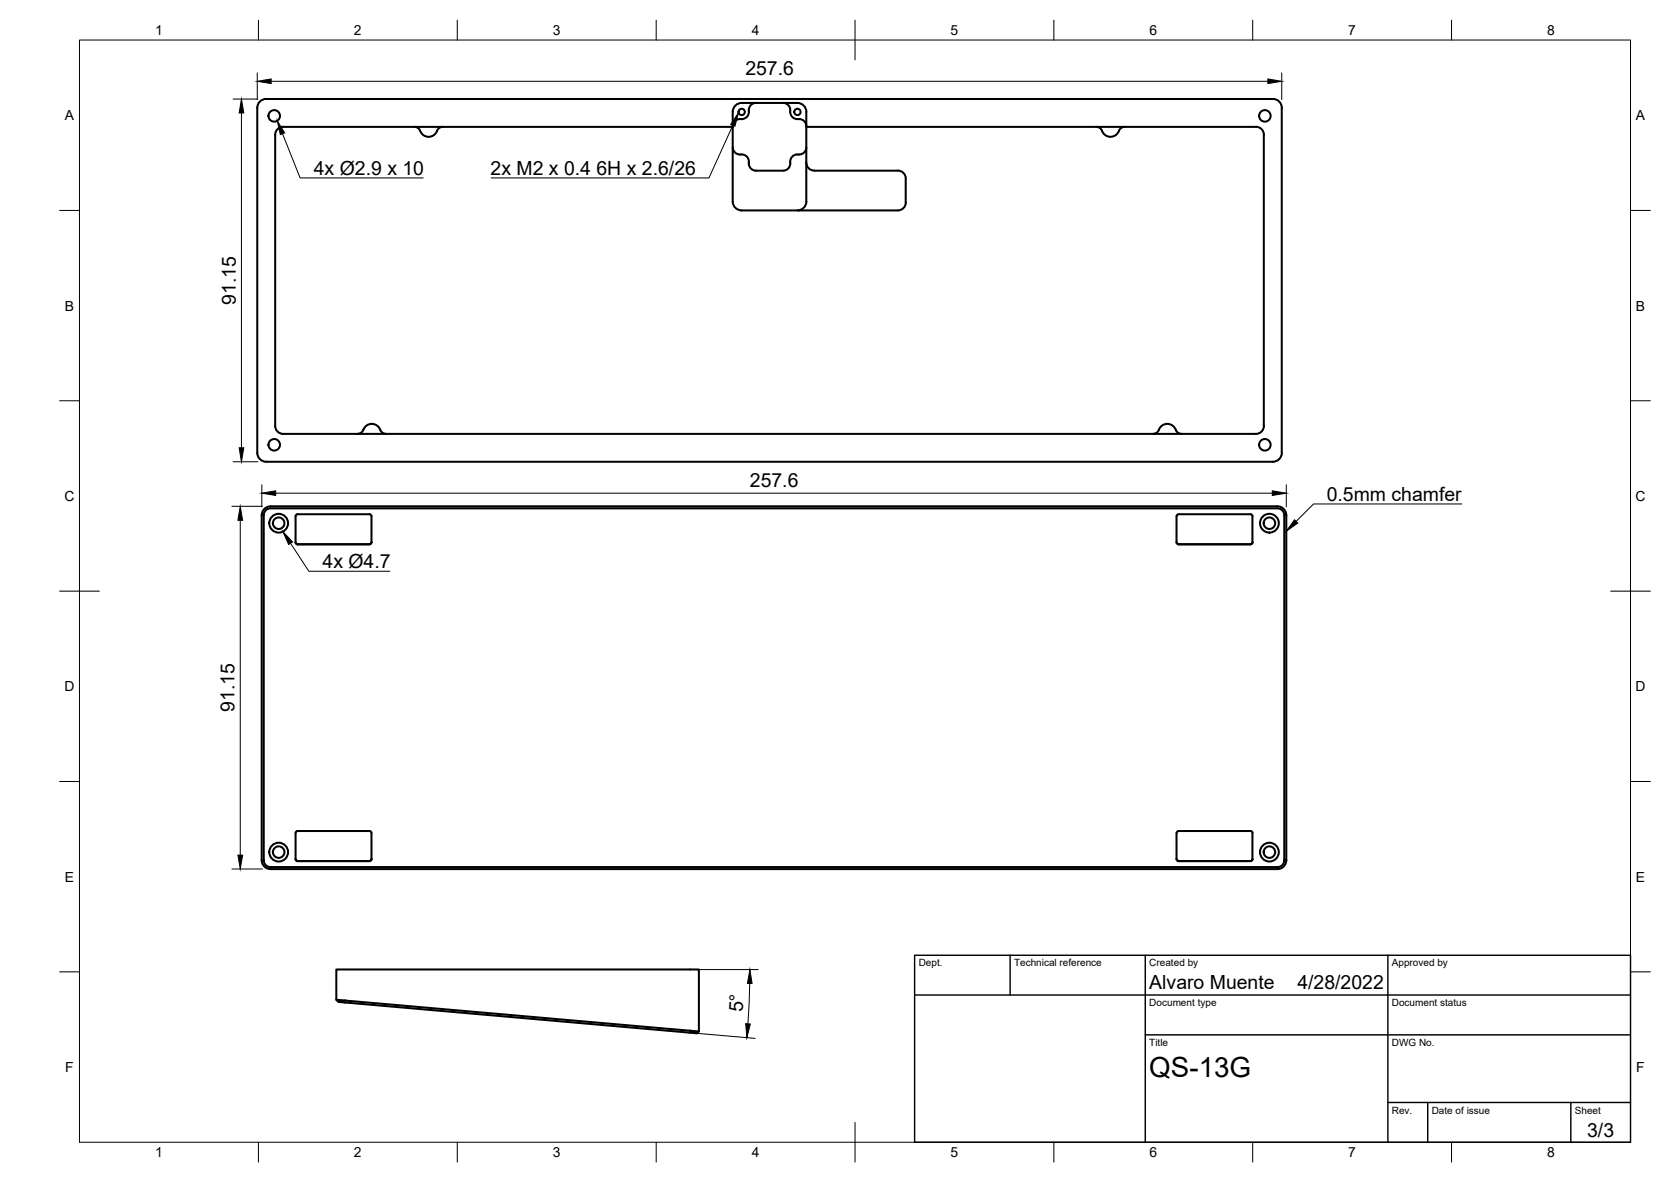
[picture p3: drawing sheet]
<svg xmlns="http://www.w3.org/2000/svg" width="420mm" height="297mm" viewBox="0 0 420 297" stroke-linecap="round" stroke-linejoin="round" font-family="sans-serif">
<!-- layer: Visible -->
<g fill="none" stroke="#000" stroke-width=".51">
<path d="M66.9 24.9h253.1M66.9 24.9a2.25 2.25 0 0 0-2.2 2.2v86.7a2.25 2.25 0 0 0 2.2 2.2h253.1a2.25 2.25 0 0 0 2.3-2.2v-86.7a2.22 2.22 0 0 0-2.2-2.2M71.2 31.9h113M71.2 31.9a2 2 0 0 0-2 2v73.1a2 2 0 0 0 2 2M104.2 31.9l.7 .2 .6 .4a2.35 2.35 0 0 0 2.3 1.9 2.35 2.35 0 0 0 2.3-1.9l.5-.4 .7-.2M184.2 37a1.81 1.81 0 0 0 1.8 1.8M184.2 28.1v22.5M186 38.8h.5M186 29.9a1.81 1.81 0 0 0-1.8 1.8M186.5 38.8a1.81 1.81 0 0 1 1.8 1.8M188.3 28.1a1.88 1.88 0 0 1-2.3 1.8M190.1 25.9a1.88 1.88 0 0 0-1.8 2.2"/>
<path d="M196.9 25.9a1.86 1.86 0 0 1 1.8 2.2M198.7 28.1a1.81 1.81 0 0 0 1.8 1.8M200.5 25.9h-14a2.25 2.25 0 0 0-2.3 2.2M200.5 29.9a1.86 1.86 0 0 1 2.3 1.8M200.5 25.9a2.25 2.25 0 0 1 2.3 2.2M200.5 38.8a1.88 1.88 0 0 0-1.8 2.3 1.77 1.77 0 0 1-1.8 1.8h-6.8a1.88 1.88 0 0 1-1.8-2.3M202.7 28.1v3.8h113.1a2 2 0 0 1 2 2M202.7 31.9v18.7M202.8 37a1.88 1.88 0 0 1-2.3 1.8M275.7 31.9l.7 .2 .5 .4a2.35 2.35 0 0 0 2.3 1.9 2.35 2.35 0 0 0 2.3-1.9l.5-.4 .8-.2M317.8 33.9v73.1M184.2 50.6a2.25 2.25 0 0 0 2.3 2.3h39.3a2 2 0 0 0 2-2"/>
<path d="M202.7 40.9a2 2 0 0 0 2 2h21a1.97 1.97 0 0 1 2.1 2l-.1 6M202.8 50.6a2.25 2.25 0 0 1-2.3 2.3M89.9 109l.8-.2 .5-.4a2.35 2.35 0 0 1 2.3-1.9 2.35 2.35 0 0 1 2.3 1.9l.5 .4 .7 .2M290 109l.7-.2 .5-.4a2.35 2.35 0 0 1 2.3-1.9 2.35 2.35 0 0 1 2.3 1.9l.5 .4 .7 .2M317.8 107a2 2 0 0 1-2 2h-244.6M66.5 127.9l.7-.5 .7-.2 253.9 .1 1.1 .7 .5 1.3v87l-.1 .6-.4 .8-.6 .4-1 .3h-253.4l-.6-.1-1-.8-.5-1.2v-87l.2-.8zM66.7 128.4l.5-.5 .7-.2 253.9 .1 .7 .6 .4 .9v87.1l-.1 .4-.5 .7-.9 .4-253.9-.1-.8-.5-.4-.9v-87.1zM74.3 136.2l.3 .5h.2M74.6 129.3h18.6l.2 .4-.1 6.8-.4 .3-18.3-.1-.3-.4v-6.6zM93.4 136.2l-.2 .5h-.3M295.8 136.2l.3 .5h.2M295.9 129.5l.4-.3 18.4 .1 .2 .4v6.8l-.5 .3-18.3-.1-.3-.4z"/>
<path d="M314.9 136.2l-.2 .5h-.3M66.3 216.2h.1M74.3 215.9l.3 .4 .2 .1M74.8 216.4h18.1M74.8 216.4l-.4-.3-.1-.2v-6.6l.3-.4 18.3-.1 .3 .1 .2 .4v6.6l-.2 .4-.3 .1M93.4 215.9l-.1 .2-.4 .3M295.8 215.9l.1 .2 .4 .3M296.3 216.4h18.1M296.3 216.4l-.4-.3-.1-.2v-6.6l.3-.4 18.3-.1 .3 .1 .2 .4v6.6v.2l-.5 .3M314.9 215.9l-.2 .4-.3 .1M84.6 251.2v-7.6h91.1v15.6M86.8 251.9l-1.7-.1-.5-.6 88.9 7.8"/>
<path d="M86.8 251.9h.1M86.8 251.9l88.4 7.8 .5-.5-2.2-.2M173.5 259h.1"/>
<circle cx="69" cy="29.1" r="1.45"/>
<circle cx="186.5" cy="28.1" r=".79"/>
<circle cx="200.5" cy="28.1" r=".79"/>
<circle cx="318" cy="29.1" r="1.45"/>
<circle cx="69" cy="111.8" r="1.45"/>
<circle cx="318" cy="111.8" r="1.45"/>
<circle cx="70.1" cy="131.5" r="1.45"/>
<circle cx="70.1" cy="131.5" r="2.36"/>
<circle cx="319.2" cy="131.5" r="1.45"/>
<circle cx="319.2" cy="131.5" r="2.36"/>
<circle cx="70.1" cy="214.1" r="1.45"/>
<circle cx="70.1" cy="214.1" r="2.36"/>
<circle cx="319.2" cy="214.1" r="1.45"/>
<circle cx="319.2" cy="214.1" r="2.36"/>
</g>
<!-- layer: Border -->
<g fill="none" stroke="#000" stroke-width=".25">
<path d="M20 10.1h390v276.9h-390zM65 5.1v5M115 5.1v5M165 5.1v5M215 5.1v10M265 5.1v5M315 5.1v5M365 5.1v5M15 52.9h5M410 52.9h5M15 100.7h5M410 100.7h5"/>
<path d="M15 148.6h10M405 148.6h10M15 196.4h5M410 196.4h5M15 244.2h5M410 244.2h5M65 287v5M115 287v5M165 287v5M215 282.1v9.9M265 287v5M315 287v5"/>
<path d="M365 287v5"/>
</g>
<!-- layer: TitleBlock -->
<path d="M230 240.1h180v46.9h-180zM230 250h180M254 240.1v9.9M288 240.1v46.9M349 240.1v46.9M288 260.1h122M349 277.1h61M359 277.1v9.9M395 277.1v9.9" fill="none" stroke="#000" stroke-width=".36"/>
<!-- layer: Dimensions -->
<g fill="none" stroke="#000" stroke-width=".25">
<path d="M64.7 18.3v6.7M322.3 18.3v6.7M58.6 24.9h6.2M60.7 28.4v84.1M68.2 20.4h250.6M58.6 116h6.2M58.3 127.2h7.7M60.4 130.8v84.1M65.8 121.8v5.6M69.3 123.9h250.6M323.4 121.8v5.6M58.3 218.4h7.7"/>
<path d="M175.5 259.7l14.4 1.2M175.6 243.7h15M188.5 247.1l-.4 10.2"/>
</g>
<path d="M64.7 20.4l3.5-.6v1.2zM318.8 19.8l3.5 .6-3.5 .6zM60.7 24.9l.6 3.5h-1.2zM60.1 112.5h1.2l-.6 3.5zM60.4 127.2l.6 3.6h-1.2zM65.8 123.9l3.5-.6v1.2zM319.9 123.3l3.5 .6-3.5 .6zM59.8 214.9h1.2l-.6 3.5zM188.6 243.7l.5 3.4h-1.2zM187.5 257.2l1.2 .1-.9 3.5z" fill="#000" stroke="#000" stroke-width=".25"/>
<!-- layer: Annotations -->
<path d="M69.7 30.4l1.9 3-1.1 .4zM185.7 28.3l-.9 3.4-1.1-.4zM71.1 133.6l2.5 2.6-1 .6zM325.5 130.6l.8 .9-2.9 2z" fill="#000" stroke="#000" stroke-width=".25"/>
<path d="M71 33.6l4.5 11.1h30.9M184.3 31.5l-6 13.2h-54.8M73 136.5l4.7 7.1h20.3M367.6 126.6h-37.3l-4.4 4.4" fill="none" stroke="#000" stroke-width=".25"/>
<text font-size="7" x="289" y="270.6">QS-13G</text>
<g font-size="4.9">
<text x="187.4" y="19">257.6</text>
<text x="78.9" y="44">4x Ø2.9 x 10</text>
<text x="123.4" y="44">2x M2 x 0.4 6H x 2.6/26</text>
<text x="59.3" y="76.6" transform="rotate(-90 59.3 76.6)">91.15</text>
<text x="188.6" y="122.5">257.6</text>
<text x="333.6" y="125.9">0.5mm chamfer</text>
<text x="81.1" y="142.9">4x Ø4.7</text>
<text x="58.9" y="178.9" transform="rotate(-90 58.9 178.9)">91.15</text>
<text x="289" y="248.5">Alvaro Muente</text>
<text x="326.2" y="248.5">4/28/2022</text>
<text x="186.8" y="254.4" transform="rotate(-87 186.8 254.4)">5°</text>
<text x="399.1" y="285.7">3/3</text>
</g>
<g font-size="3.5">
<text x="39" y="8.8">1</text>
<text x="89" y="8.8">2</text>
<text x="139" y="8.8">3</text>
<text x="189" y="8.8">4</text>
<text x="239" y="8.8">5</text>
<text x="289" y="8.8">6</text>
<text x="339" y="8.8">7</text>
<text x="389" y="8.8">8</text>
<text x="16.3" y="30.2">A</text>
<text x="411.3" y="30.2">A</text>
<text x="16.3" y="78">B</text>
<text x="411.3" y="78">B</text>
<text x="16.2" y="125.9">C</text>
<text x="411.2" y="125.9">C</text>
<text x="16.2" y="173.7">D</text>
<text x="411.2" y="173.7">D</text>
<text x="16.3" y="221.6">E</text>
<text x="411.3" y="221.6">E</text>
<text x="16.4" y="269.4">F</text>
<text x="411.4" y="269.4">F</text>
<text x="39" y="290.8">1</text>
<text x="89" y="290.8">2</text>
<text x="139" y="290.8">3</text>
<text x="189" y="290.8">4</text>
<text x="239" y="290.8">5</text>
<text x="289" y="290.8">6</text>
<text x="339" y="290.8">7</text>
<text x="389" y="290.8">8</text>
</g>
<g font-size="2.5">
<text x="231" y="242.9">Dept.</text>
<text x="255" y="242.9">Technical reference</text>
<text x="289" y="242.9">Created by</text>
<text x="350" y="242.9">Approved by</text>
<text x="289" y="252.8">Document type</text>
<text x="350" y="252.8">Document status</text>
<text x="289" y="262.9">Title</text>
<text x="350" y="262.9">DWG No.</text>
<text x="350" y="279.9">Rev.</text>
<text x="360" y="279.9">Date of issue</text>
<text x="396" y="279.9">Sheet</text>
</g>
</svg>
